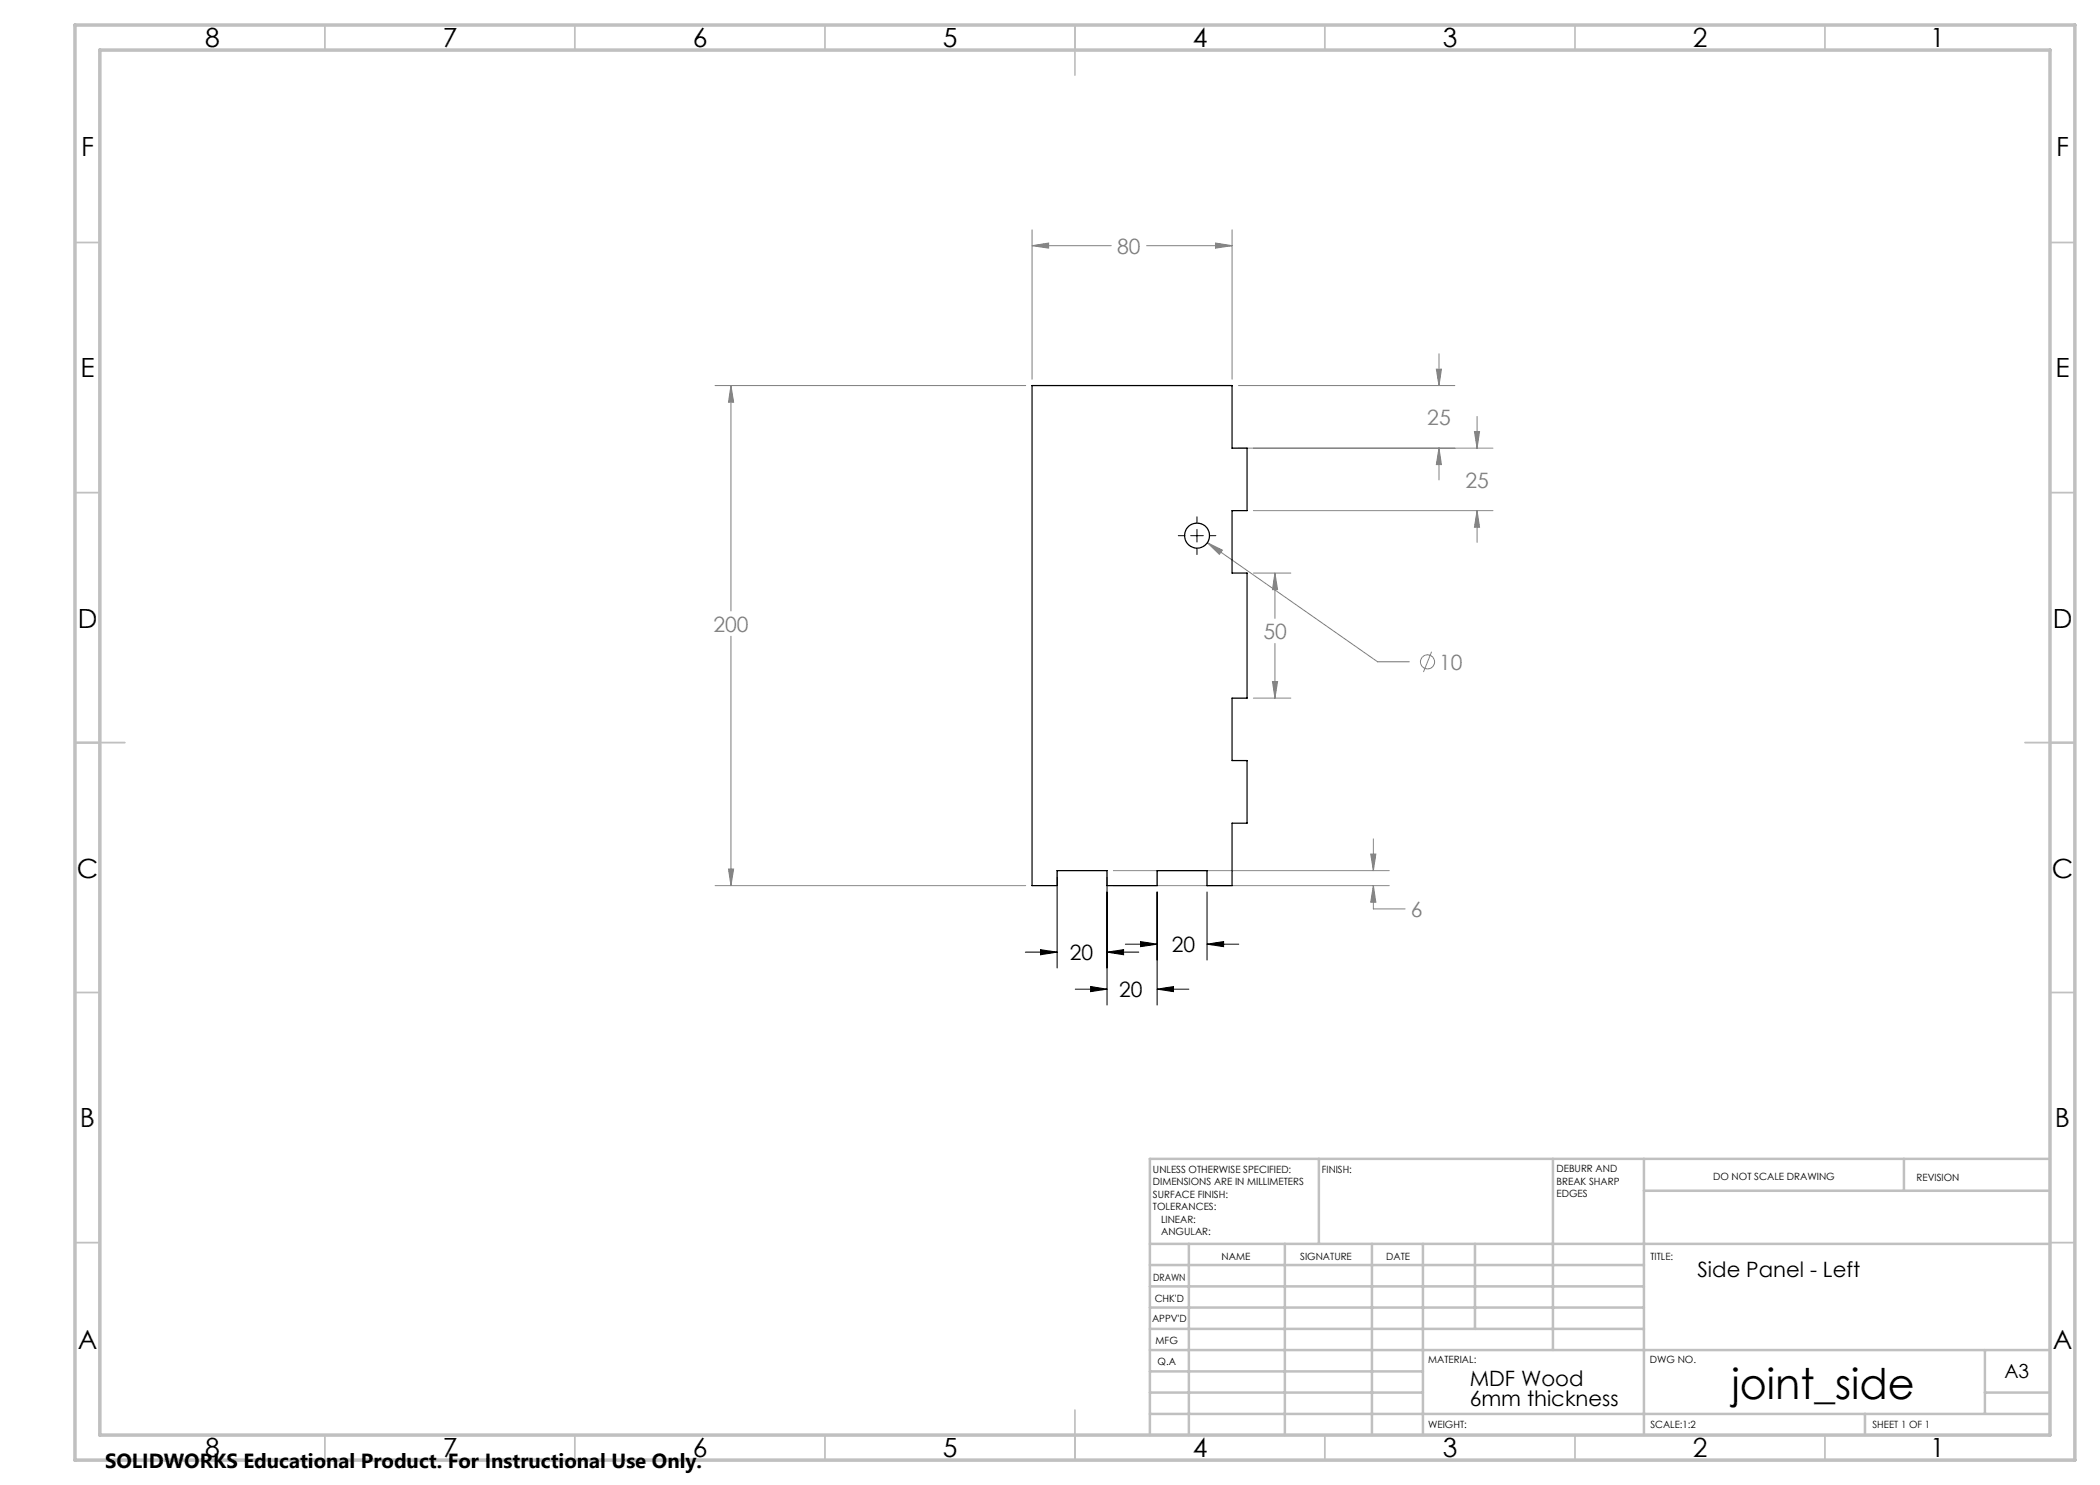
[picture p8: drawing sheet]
<svg xmlns="http://www.w3.org/2000/svg" width="420mm" height="297mm" viewBox="0 0 420 297" stroke-linecap="round" stroke-linejoin="round" font-family="sans-serif">
<g fill="none" stroke="#808080" stroke-width=".2">
<path d="M206.4 49.1l3.3-.5v1zM206.4 46v29.8M206.4 49.1h15.8M229.3 49.1h17.1M243.1 48.6l3.3 .5-3.3 .5zM246.4 46v29.8M143 77.1h62.1M146.2 77.1l.5 3.3h-1zM146.2 77.1v45.1M247.7 77.1h43.3M287.3 73.8h1l-.5 3.3zM287.8 70.8v6.3"/>
<path d="M247.7 89.6h50.9M287.8 89.6l.5 3.3h-1zM287.8 89.6v6.4M294.9 86.3h1l-.5 3.3zM295.4 83.3v6.3M241.5 108.5l3 1.5-.6 .9zM241.5 108.5l34 23.9h6.4M250.7 102.1h47.9M250.7 114.6h7.5M255 114.6l.5 3.3h-1zM255 114.6v9.1M295.4 102.1v6.4"/>
<path d="M295.4 102.1l.5 3.3h-1zM146.2 127.2v49.9M250.7 139.6h7.5M254.5 136.3h1l-.5 3.3zM255 128.7v10.9M286.3 130.3l-1.6 4.1M143 177.1h62.1M145.7 173.8h1l-.5 3.3zM222.7 177.1h55.1M222.7 174.1h55.1M274.1 170.8h1.1l-.5 3.3zM274.7 177.1l.5 3.3h-1.1z"/>
<path d="M274.7 177.1v4.7h6.3M274.7 167.8v6.3"/>
<circle cx="285.5" cy="132.4" r="1.41"/>
</g>
<g fill="none" stroke="#000" stroke-width=".2">
<path d="M235.7 107.1h1.2M238.1 107.1h2.6M239.4 103.4v1.2M239.4 105.9v2.5M239.4 109.7v1.2M241.9 107.1h1.3M211.4 175.4v18.2M221.4 175.4v25.6M231.4 178.4v22.6M241.4 178.4v13.6M205.1 190.4h6.3M208.1 189.9l3.3 .5-3.3 .6z"/>
<path d="M215.1 197.8h6.3M218.1 197.3l3.3 .5-3.3 .5zM221.4 190.4l3.3-.5v1.1zM221.4 190.4h6.4M225.1 188.8h6.3M228.1 188.3l3.3 .5-3.3 .5zM231.4 197.8l3.3-.5v1zM231.4 197.8h6.4M241.4 188.8l3.3-.5v1zM241.4 188.8h6.4"/>
</g>
<g fill="none" stroke="#c0c0c0" stroke-width=".35">
<path d="M65 5v5M115 5v5M165 5v5M215 5v10M265 5v5M315 5v5M365 5v5M15 48.5h5M410 48.5h5M15 98.5h5M410 98.5h5M15 148.5h10"/>
<path d="M405 148.5h10M15 198.5h5M410 198.5h5M15 248.5h5M410 248.5h5M65 287v5M115 287v5M165 287v5M215 282v10M265 287v5M315 287v5M365 287v5"/>
</g>
<g fill="none" stroke="#c0c0c0" stroke-width=".5">
<path d="M263.8 231.8v17M310.6 231.8v38.2M328.8 231.8v55.2M328.8 238.2h81.2M380.8 231.8v6.4M410 231.8h-180v55.2M230 248.8h180M230 257.3h98.8M230 253h98.8M237.8 248.8v38.2M257 248.8v38.2M274.4 248.8v38.2"/>
<path d="M284.6 248.8v38.2M295 248.8v17M230 265.8h98.8M230 261.5h98.8M230 278.5h54.6M230 274.3h54.6M230 270h180M397 278.5h13M397 270v12.8M230 282.8h180M373 282.8v4.2"/>
</g>
<path d="M15 5h400v287h-400zM20 10h390v277h-390z" fill="none" stroke="#c0c0c0" stroke-width=".7"/>
<path d="M208.1 189.9l3.3 .5-3.3 .6zM221.4 190.4l3.3-.5v1.1zM228.1 188.3l3.3 .5-3.3 .5zM241.4 188.8l3.3-.5v1zM231.4 197.8l3.3-.5v1zM218.1 197.3l3.3 .5-3.3 .5z" fill="#000"/>
<path d="M145.7 173.8h1l-.5 3.3zM146.2 77.1l.5 3.3h-1zM206.4 49.1l3.3-.5v1zM243.1 48.6l3.3 .5-3.3 .5zM287.8 89.6l.5 3.3h-1zM287.3 73.8h1l-.5 3.3zM294.9 86.3h1l-.5 3.3zM295.4 102.1l.5 3.3h-1zM241.5 108.5l2.4 2.4 .6-.9zM255 114.6l.5 3.3h-1zM254.5 136.3h1l-.5 3.3zM274.1 170.8h1.1l-.5 3.3zM274.7 177.1l.5 3.3h-1.1z" fill="#808080"/>
<g fill="none" stroke="#000" stroke-width=".25">
<path d="M206.4 77.1h40v12.5h3v12.5h-3v12.5h3v25h-3v12.5h3v12.5h-3v12.5h-5v-3h-10v3h-10v-3h-10v3h-5z"/>
<circle cx="239.4" cy="107.1" r="2.5"/>
</g>
<text font-size="8.5" x="346.3" y="279.7">joint_side</text>
<g font-size="5.3">
<text x="41" y="9.5">8</text>
<text x="88.5" y="9.5">7</text>
<text x="138.5" y="9.5">6</text>
<text x="188.5" y="9.5">5</text>
<text x="238.5" y="9.5">4</text>
<text x="288.5" y="9.5">3</text>
<text x="338.5" y="9.5">2</text>
<text x="386" y="9.5">1</text>
<text x="16.2" y="31.2">F</text>
<text x="411.2" y="31.2">F</text>
<text x="16.1" y="75.5">E</text>
<text x="411.1" y="75.5">E</text>
<text x="15.5" y="125.5">D</text>
<text x="410.5" y="125.5">D</text>
<text x="15.4" y="175.5">C</text>
<text x="410.4" y="175.5">C</text>
<text x="16" y="225.5">B</text>
<text x="411" y="225.5">B</text>
<text x="15.5" y="269.7">A</text>
<text x="410.5" y="269.7">A</text>
<text x="41" y="291.5">8</text>
<text x="88.5" y="291.5">7</text>
<text x="138.5" y="291.5">6</text>
<text x="188.5" y="291.5">5</text>
<text x="238.5" y="291.5">4</text>
<text x="288.5" y="291.5">3</text>
<text x="338.5" y="291.5">2</text>
<text x="386" y="291.5">1</text>
</g>
<g font-size="4.2" fill="#808080">
<text x="223.5" y="50.7">80</text>
<text x="285.5" y="85.1">25</text>
<text x="293.1" y="97.5">25</text>
<text x="142.7" y="126.3">200</text>
<text x="252.7" y="127.8">50</text>
<text x="287.9" y="133.9">10</text>
<text x="282.2" y="183.4">6</text>
</g>
<g font-size="4.2">
<text x="234.3" y="190.4">20</text>
<text x="213.9" y="192">20</text>
<text x="223.8" y="199.4">20</text>
<text x="339.5" y="255.5">Side Panel - Left</text>
<text x="293.9" y="277.1">MDF Wood</text>
<text x="293.9" y="281.3">6mm thickness</text>
</g>
<text font-size="4.1" x="21" y="293.7">SOLIDWORKS Educational Product. For Instructional Use Only.</text>
<text font-size="3.9" x="400.9" y="275.5">A3</text>
<g font-size="2">
<text x="230.6" y="234.6">UNLESS OTHERWISE SPECIFIED:</text>
<text x="230.6" y="237.1">DIMENSIONS ARE IN MILLIMETERS</text>
<text x="230.6" y="239.6">SURFACE FINISH:</text>
<text x="264.4" y="234.6">FINISH:</text>
<text x="311.3" y="234.5">DEBURR AND</text>
<text x="311.3" y="237">BREAK SHARP</text>
<text x="311.3" y="239.5">EDGES</text>
<text x="342.6" y="236">DO NOT SCALE DRAWING</text>
<text x="383.3" y="236.2">REVISION</text>
<text x="230.6" y="242.1">TOLERANCES:</text>
<text x="232.2" y="244.6">LINEAR:</text>
<text x="232.2" y="247.1">ANGULAR:</text>
<text x="244.3" y="252">NAME</text>
<text x="260" y="251.9">SIGNATURE</text>
<text x="277.2" y="251.9">DATE</text>
<text x="330.1" y="251.9">TITLE:</text>
<text x="230.6" y="256.1">DRAWN</text>
<text x="230.9" y="260.3">CHK'D</text>
<text x="230.4" y="264.4">APPV'D</text>
<text x="231.1" y="268.8">MFG</text>
<text x="231.5" y="273">Q.A</text>
<text x="285.6" y="272.5">MATERIAL:</text>
<text x="330" y="272.5">DWG NO.</text>
<text x="285.6" y="285.5">WEIGHT:</text>
<text x="330.1" y="285.6">SCALE:1:2</text>
<text x="374.5" y="285.6">SHEET 1 OF 1</text>
</g>
</svg>
